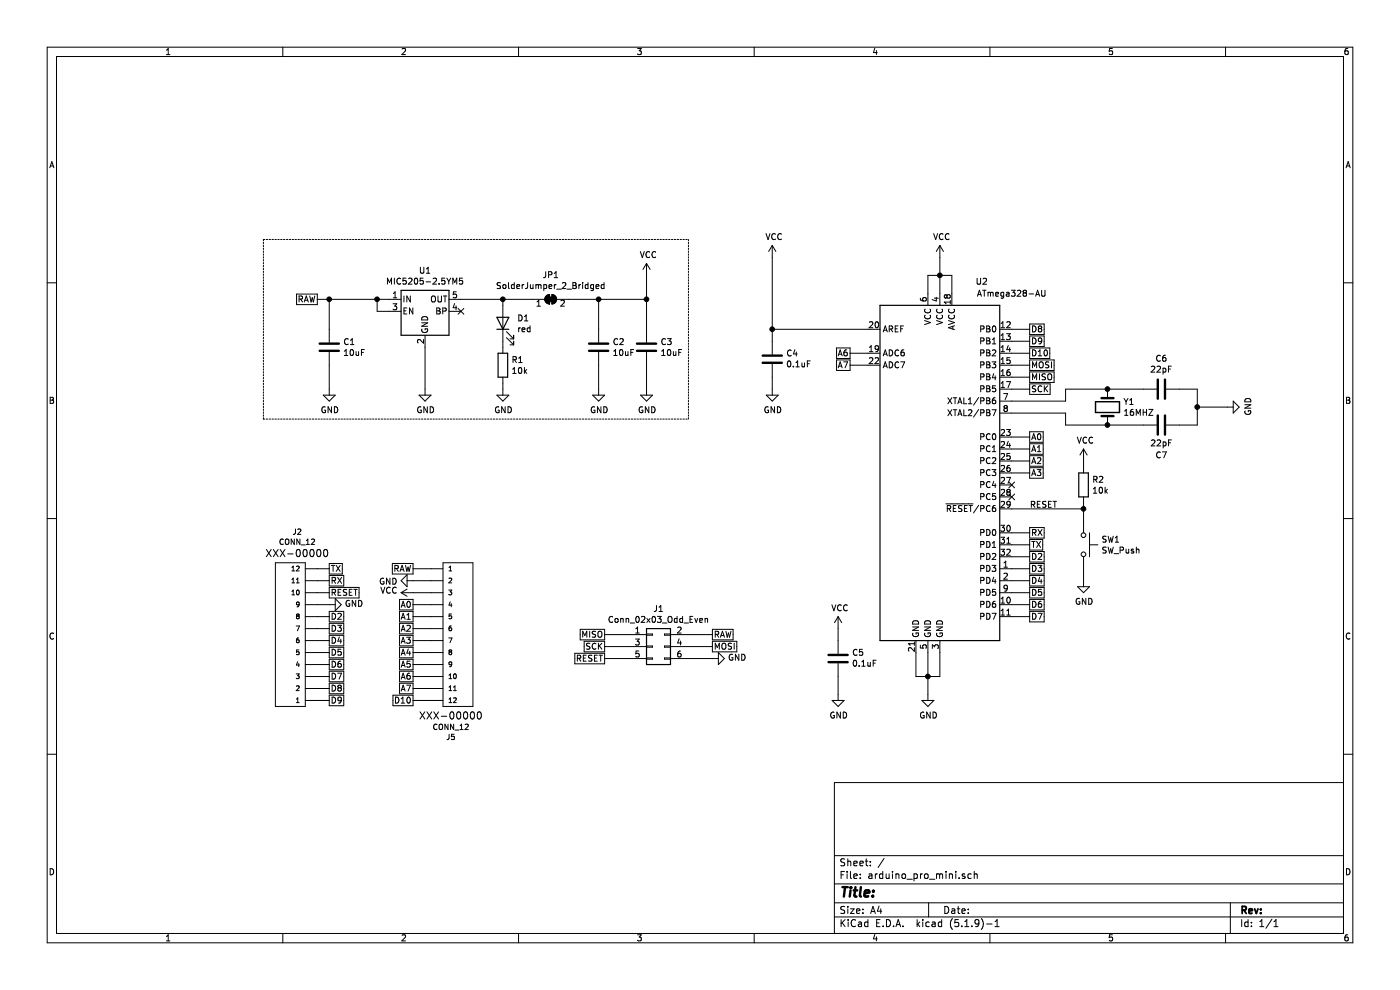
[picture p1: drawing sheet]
EESchema Schematic File Version 4
EELAYER 30 0
EELAYER END
$Descr A4 11693 8268
encoding utf-8
Sheet 1 1
Title ""
Date ""
Rev ""
Comp ""
Comment1 ""
Comment2 ""
Comment3 ""
Comment4 ""
$EndDescr
$Comp
L KiCadLibs_SparkFun-Kicad-Libraries-master_SparkFun-KiCad-Libraries-master_Libraries_SparkFun-Connectors:CONN_12 J2
U 1 1
P 2550 5850
F 0 "J2" H 2483 7260 45  0000 C CNN
F 1 "CONN_12" H 2483 7176 45  0000 C CNN
F 2 "Connector_PinHeader_2.54mm:PinHeader_1x12_P2.54mm_Vertical" H 2550 7150 20  0001 C CNN
F 3 "" H 2550 5850 50  0001 C CNN
F 4 "XXX-00000" H 2483 7081 60  0000 C CNN "Field4"
	1    2550 5850
	1    0    0    -1  
$EndComp
$Comp
L KiCadLibs_SparkFun-Kicad-Libraries-master_SparkFun-KiCad-Libraries-master_Libraries_SparkFun-Connectors:CONN_12 J5
U 1 1
P 3700 4750
F 0 "J5" H 3633 6160 45  0000 C CNN
F 1 "CONN_12" H 3633 6076 45  0000 C CNN
F 2 "Connector_PinHeader_2.54mm:PinHeader_1x12_P2.54mm_Vertical" H 3700 6050 20  0001 C CNN
F 3 "" H 3700 4750 50  0001 C CNN
F 4 "XXX-00000" H 3633 5981 60  0000 C CNN "Field4"
	1    3700 4750
	-1   0    0    1   
$EndComp
Wire Wire Line
	3450 5850 3600 5850
Wire Wire Line
	3450 5750 3600 5750
Wire Wire Line
	3450 5650 3600 5650
Wire Wire Line
	3450 5550 3600 5550
Wire Wire Line
	3450 5450 3600 5450
Wire Wire Line
	3450 5350 3600 5350
Wire Wire Line
	3450 5250 3600 5250
Wire Wire Line
	3450 5150 3600 5150
Wire Wire Line
	3450 5050 3600 5050
Wire Wire Line
	3450 4950 3600 4950
Wire Wire Line
	3450 4750 3600 4750
Wire Wire Line
	2650 5850 2750 5850
Wire Wire Line
	2650 5750 2750 5750
Wire Wire Line
	2650 5650 2750 5650
Wire Wire Line
	2650 5550 2750 5550
Wire Wire Line
	2650 5450 2750 5450
Wire Wire Line
	2650 5350 2750 5350
Wire Wire Line
	2650 5250 2750 5250
Wire Wire Line
	2650 5150 2750 5150
Wire Wire Line
	2650 5050 2750 5050
Wire Wire Line
	2650 4750 2750 4750
Wire Wire Line
	2650 4950 2750 4950
Wire Wire Line
	2650 4850 2750 4850
Text GLabel 3450 5850 0    50   UnSpc ~ 0
D10
Text GLabel 3450 5050 0    50   UnSpc ~ 0
A0
Text GLabel 3450 5150 0    50   UnSpc ~ 0
A1
Text GLabel 3450 5250 0    50   UnSpc ~ 0
A2
Text GLabel 3450 5350 0    50   UnSpc ~ 0
A3
Text GLabel 3450 4750 0    50   UnSpc ~ 0
RAW
Text GLabel 2750 5850 2    50   UnSpc ~ 0
D9
Text GLabel 2750 5750 2    50   UnSpc ~ 0
D8
Text GLabel 2750 5650 2    50   UnSpc ~ 0
D7
Text GLabel 2750 5550 2    50   UnSpc ~ 0
D6
Text GLabel 2750 5450 2    50   UnSpc ~ 0
D5
Text GLabel 2750 5350 2    50   UnSpc ~ 0
D4
Text GLabel 2750 5250 2    50   UnSpc ~ 0
D3
Text GLabel 2750 5150 2    50   UnSpc ~ 0
D2
Text GLabel 2750 4950 2    50   UnSpc ~ 0
RESET
Text GLabel 2750 4850 2    50   UnSpc ~ 0
RX
Text GLabel 2750 4750 2    50   UnSpc ~ 0
TX
Text GLabel 7100 2950 0    50   UnSpc ~ 0
A6
Text GLabel 7100 3050 0    50   UnSpc ~ 0
A7
$Comp
L Device:C C4
U 1 1
P 6450 3000
F 0 "C4" H 6335 2954 50  0000 R CNN
F 1 "0.1uF" H 6335 3045 50  0000 R CNN
F 2 "Capacitor_SMD:C_0603_1608Metric" H 6488 2850 50  0001 C CNN
F 3 "~" H 6450 3000 50  0001 C CNN
	1    6450 3000
	-1   0    0    1   
$EndComp
Wire Wire Line
	6450 2850 6450 2750
Wire Wire Line
	6450 2750 7250 2750
$Comp
L power:GND #PWR05
U 1 1
P 6450 3250
F 0 "#PWR05" H 6450 3000 50  0001 C CNN
F 1 "GND" H 6455 3077 50  0000 C CNN
F 2 "" H 6450 3250 50  0001 C CNN
F 3 "" H 6450 3250 50  0001 C CNN
	1    6450 3250
	1    0    0    -1  
$EndComp
$Comp
L power:GND #PWR06
U 1 1
P 7000 5800
F 0 "#PWR06" H 7000 5550 50  0001 C CNN
F 1 "GND" H 7005 5627 50  0000 C CNN
F 2 "" H 7000 5800 50  0001 C CNN
F 3 "" H 7000 5800 50  0001 C CNN
	1    7000 5800
	1    0    0    -1  
$EndComp
$Comp
L Device:C C5
U 1 1
P 7000 5500
F 0 "C5" H 6885 5454 50  0000 R CNN
F 1 "0.1uF" H 6885 5545 50  0000 R CNN
F 2 "Capacitor_SMD:C_0603_1608Metric" H 7038 5350 50  0001 C CNN
F 3 "~" H 7000 5500 50  0001 C CNN
	1    7000 5500
	-1   0    0    1   
$EndComp
$Comp
L power:GND #PWR07
U 1 1
P 7750 5800
F 0 "#PWR07" H 7750 5550 50  0001 C CNN
F 1 "GND" H 7755 5627 50  0000 C CNN
F 2 "" H 7750 5800 50  0001 C CNN
F 3 "" H 7750 5800 50  0001 C CNN
	1    7750 5800
	1    0    0    -1  
$EndComp
$Comp
L power:GND #PWR09
U 1 1
P 10250 3400
F 0 "#PWR09" H 10250 3150 50  0001 C CNN
F 1 "GND" H 10255 3227 50  0000 C CNN
F 2 "" H 10250 3400 50  0001 C CNN
F 3 "" H 10250 3400 50  0001 C CNN
	1    10250 3400
	0    -1   -1   0   
$EndComp
Text GLabel 8600 3250 2    50   UnSpc ~ 0
SCK
Text GLabel 8600 4550 2    50   UnSpc ~ 0
TX
Text GLabel 8600 4450 2    50   UnSpc ~ 0
RX
Text GLabel 8600 4650 2    50   UnSpc ~ 0
D2
Text GLabel 8600 4750 2    50   UnSpc ~ 0
D3
Text GLabel 8600 4850 2    50   UnSpc ~ 0
D4
Text GLabel 8600 4950 2    50   UnSpc ~ 0
D5
Text GLabel 8600 5050 2    50   UnSpc ~ 0
D6
Text GLabel 8600 5150 2    50   UnSpc ~ 0
D7
Text GLabel 8600 2850 2    50   UnSpc ~ 0
D9
Text GLabel 8600 3950 2    50   UnSpc ~ 0
A3
Text GLabel 8600 3850 2    50   UnSpc ~ 0
A2
Text GLabel 8600 3750 2    50   UnSpc ~ 0
A1
Text GLabel 8600 3650 2    50   UnSpc ~ 0
A0
Text GLabel 8600 3150 2    50   UnSpc ~ 0
MISO
Text GLabel 8600 3050 2    50   UnSpc ~ 0
MOSI
Text GLabel 8600 2950 2    50   UnSpc ~ 0
D10
Wire Wire Line
	8600 3250 8450 3250
$Comp
L MY_ATmega:ATmega328-AU U2
U 1 1
P 7850 3950
F 0 "U2" H 8200 5550 50  0000 C CNN
F 1 "ATmega328-AU" H 8450 5450 50  0000 C CNN
F 2 "Package_QFP:TQFP-32_7x7mm_P0.8mm" H 7850 3950 50  0001 C CIN
F 3 "" H 7850 3950 50  0001 C CNN
	1    7850 3950
	1    0    0    -1  
$EndComp
Wire Wire Line
	7950 2450 7950 2300
Wire Wire Line
	7850 2450 7850 2300
Wire Wire Line
	7750 2450 7750 2300
Wire Wire Line
	7750 2300 7850 2300
Connection ~ 7850 2300
Wire Wire Line
	7750 5450 7750 5650
Wire Wire Line
	7850 5450 7850 5650
Wire Wire Line
	7850 5650 7750 5650
Connection ~ 7750 5650
Wire Wire Line
	7750 5650 7750 5800
Wire Wire Line
	7650 5450 7650 5650
Wire Wire Line
	7650 5650 7750 5650
$Comp
L Switch:SW_Push SW1
U 1 1
P 9050 4550
F 0 "SW1" V 9004 4698 50  0000 L CNN
F 1 "SW_Push" V 9095 4698 50  0000 L CNN
F 2 "Buttons_Switches_SMD:SW_SPST_PTS645" H 9050 4750 50  0001 C CNN
F 3 "~" H 9050 4750 50  0001 C CNN
	1    9050 4550
	0    1    1    0   
$EndComp
$Comp
L Device:R R2
U 1 1
P 9050 4050
F 0 "R2" H 9120 4096 50  0000 L CNN
F 1 "10k" H 9120 4005 50  0000 L CNN
F 2 "Resistor_SMD:R_0603_1608Metric" V 8980 4050 50  0001 C CNN
F 3 "~" H 9050 4050 50  0001 C CNN
	1    9050 4050
	1    0    0    -1  
$EndComp
Wire Wire Line
	9050 4250 9050 4200
Wire Wire Line
	9050 4250 9050 4350
Connection ~ 9050 4250
$Comp
L Regulator_Linear:MIC5205-2.5YM5 U1
U 1 1
P 3550 2600
F 0 "U1" H 3550 2942 50  0000 C CNN
F 1 "MIC5205-2.5YM5" H 3550 2851 50  0000 C CNN
F 2 "Package_TO_SOT_SMD:SOT-23-5" H 3550 2925 50  0001 C CNN
F 3 "http://ww1.microchip.com/downloads/en/DeviceDoc/20005785A.pdf" H 3550 2600 50  0001 C CNN
	1    3550 2600
	1    0    0    -1  
$EndComp
$Comp
L Device:C C1
U 1 1
P 2750 2900
F 0 "C1" H 2865 2946 50  0000 L CNN
F 1 "10uF" H 2865 2855 50  0000 L CNN
F 2 "Capacitor_SMD:C_0603_1608Metric" H 2788 2750 50  0001 C CNN
F 3 "~" H 2750 2900 50  0001 C CNN
	1    2750 2900
	1    0    0    -1  
$EndComp
$Comp
L power:GND #PWR02
U 1 1
P 3550 3250
F 0 "#PWR02" H 3550 3000 50  0001 C CNN
F 1 "GND" H 3555 3077 50  0000 C CNN
F 2 "" H 3550 3250 50  0001 C CNN
F 3 "" H 3550 3250 50  0001 C CNN
	1    3550 3250
	1    0    0    -1  
$EndComp
$Comp
L power:GND #PWR01
U 1 1
P 2750 3250
F 0 "#PWR01" H 2750 3000 50  0001 C CNN
F 1 "GND" H 2755 3077 50  0000 C CNN
F 2 "" H 2750 3250 50  0001 C CNN
F 3 "" H 2750 3250 50  0001 C CNN
	1    2750 3250
	1    0    0    -1  
$EndComp
$Comp
L Device:R R1
U 1 1
P 4200 3050
F 0 "R1" H 4270 3096 50  0000 L CNN
F 1 "10k" H 4270 3005 50  0000 L CNN
F 2 "Resistor_SMD:R_0603_1608Metric" V 4130 3050 50  0001 C CNN
F 3 "~" H 4200 3050 50  0001 C CNN
	1    4200 3050
	1    0    0    -1  
$EndComp
$Comp
L power:GND #PWR03
U 1 1
P 4200 3250
F 0 "#PWR03" H 4200 3000 50  0001 C CNN
F 1 "GND" H 4205 3077 50  0000 C CNN
F 2 "" H 4200 3250 50  0001 C CNN
F 3 "" H 4200 3250 50  0001 C CNN
	1    4200 3250
	1    0    0    -1  
$EndComp
$Comp
L Device:LED D1
U 1 1
P 4200 2700
F 0 "D1" V 4239 2582 50  0000 R CNN
F 1 "red" V 4148 2582 50  0000 R CNN
F 2 "LED_SMD:LED_0603_1608Metric" H 4200 2700 50  0001 C CNN
F 3 "~" H 4200 2700 50  0001 C CNN
	1    4200 2700
	0    -1   -1   0   
$EndComp
Wire Wire Line
	3850 2500 4200 2500
Wire Wire Line
	4200 2500 4200 2550
Wire Wire Line
	3250 2600 3150 2600
Wire Wire Line
	3150 2500 3250 2500
Wire Wire Line
	3150 2600 3150 2500
Wire Wire Line
	2750 2750 2750 2500
Wire Wire Line
	2750 2500 3150 2500
Connection ~ 3150 2500
Text GLabel 2650 2500 0    50   UnSpc ~ 0
RAW
Wire Wire Line
	2650 2500 2750 2500
Connection ~ 2750 2500
$Comp
L Jumper:SolderJumper_2_Bridged JP1
U 1 1
P 4600 2500
F 0 "JP1" H 4600 2705 50  0000 C CNN
F 1 "SolderJumper_2_Bridged" H 4600 2614 50  0000 C CNN
F 2 "Jumper:SolderJumper-2_P1.3mm_Bridged2Bar_Pad1.0x1.5mm" H 4600 2500 50  0001 C CNN
F 3 "~" H 4600 2500 50  0001 C CNN
	1    4600 2500
	1    0    0    -1  
$EndComp
Wire Wire Line
	4200 2500 4450 2500
Connection ~ 4200 2500
$Comp
L Device:C C2
U 1 1
P 5000 2900
F 0 "C2" H 5115 2946 50  0000 L CNN
F 1 "10uF" H 5115 2855 50  0000 L CNN
F 2 "Capacitor_SMD:C_0603_1608Metric" H 5038 2750 50  0001 C CNN
F 3 "~" H 5000 2900 50  0001 C CNN
	1    5000 2900
	1    0    0    -1  
$EndComp
Wire Wire Line
	5000 2750 5000 2500
Wire Wire Line
	4750 2500 5000 2500
$Comp
L power:VCC #PWR04
U 1 1
P 5400 2300
F 0 "#PWR04" H 5400 2150 50  0001 C CNN
F 1 "VCC" H 5415 2473 50  0000 C CNN
F 2 "" H 5400 2300 50  0001 C CNN
F 3 "" H 5400 2300 50  0001 C CNN
	1    5400 2300
	1    0    0    -1  
$EndComp
Wire Wire Line
	5400 2300 5400 2500
Connection ~ 5400 2500
Wire Wire Line
	5400 2500 5400 2750
$Comp
L Device:C C3
U 1 1
P 5400 2900
F 0 "C3" H 5515 2946 50  0000 L CNN
F 1 "10uF" H 5515 2855 50  0000 L CNN
F 2 "Capacitor_SMD:C_0603_1608Metric" H 5438 2750 50  0001 C CNN
F 3 "~" H 5400 2900 50  0001 C CNN
	1    5400 2900
	1    0    0    -1  
$EndComp
$Comp
L power:VCC #PWR017
U 1 1
P 7000 5250
F 0 "#PWR017" H 7000 5100 50  0001 C CNN
F 1 "VCC" H 7015 5423 50  0000 C CNN
F 2 "" H 7000 5250 50  0001 C CNN
F 3 "" H 7000 5250 50  0001 C CNN
	1    7000 5250
	1    0    0    -1  
$EndComp
NoConn ~ 8450 4050
NoConn ~ 8450 4150
$Comp
L power:GND #PWR019
U 1 1
P 9050 4850
F 0 "#PWR019" H 9050 4600 50  0001 C CNN
F 1 "GND" H 9055 4677 50  0000 C CNN
F 2 "" H 9050 4850 50  0001 C CNN
F 3 "" H 9050 4850 50  0001 C CNN
	1    9050 4850
	1    0    0    -1  
$EndComp
$Comp
L power:VCC #PWR018
U 1 1
P 9050 3850
F 0 "#PWR018" H 9050 3700 50  0001 C CNN
F 1 "VCC" H 9065 4023 50  0000 C CNN
F 2 "" H 9050 3850 50  0001 C CNN
F 3 "" H 9050 3850 50  0001 C CNN
	1    9050 3850
	1    0    0    -1  
$EndComp
Wire Wire Line
	9050 3850 9050 3900
$Comp
L power:GND #PWR013
U 1 1
P 5000 3250
F 0 "#PWR013" H 5000 3000 50  0001 C CNN
F 1 "GND" H 5005 3077 50  0000 C CNN
F 2 "" H 5000 3250 50  0001 C CNN
F 3 "" H 5000 3250 50  0001 C CNN
	1    5000 3250
	1    0    0    -1  
$EndComp
$Comp
L power:GND #PWR014
U 1 1
P 5400 3250
F 0 "#PWR014" H 5400 3000 50  0001 C CNN
F 1 "GND" H 5405 3077 50  0000 C CNN
F 2 "" H 5400 3250 50  0001 C CNN
F 3 "" H 5400 3250 50  0001 C CNN
	1    5400 3250
	1    0    0    -1  
$EndComp
Wire Wire Line
	8450 4250 9050 4250
Text Label 8600 4250 0    50   ~ 0
RESET
Connection ~ 6450 2750
Wire Wire Line
	7850 2300 7950 2300
Wire Wire Line
	6450 3150 6450 3250
Wire Wire Line
	5400 3050 5400 3250
Wire Wire Line
	5000 3050 5000 3250
Wire Wire Line
	3550 2900 3550 3250
Wire Wire Line
	4200 2850 4200 2900
Wire Wire Line
	4200 3200 4200 3250
Wire Wire Line
	7000 5250 7000 5350
Wire Wire Line
	7000 5650 7000 5800
Text GLabel 8600 2750 2    50   UnSpc ~ 0
D8
Wire Wire Line
	8450 2750 8600 2750
Wire Wire Line
	8450 2850 8600 2850
Wire Wire Line
	8450 2950 8600 2950
Wire Wire Line
	8450 3050 8600 3050
Wire Wire Line
	8450 3150 8600 3150
Wire Wire Line
	8450 3650 8600 3650
Wire Wire Line
	8450 3750 8600 3750
Wire Wire Line
	8450 3850 8600 3850
Wire Wire Line
	8450 3950 8600 3950
Wire Wire Line
	8450 4450 8600 4450
Wire Wire Line
	8450 4550 8600 4550
Wire Wire Line
	8450 4650 8600 4650
Wire Wire Line
	8450 4750 8600 4750
Wire Wire Line
	8450 4850 8600 4850
Wire Wire Line
	8450 4950 8600 4950
Wire Wire Line
	8450 5050 8600 5050
Wire Wire Line
	8450 5150 8600 5150
Wire Wire Line
	9050 4750 9050 4850
Wire Wire Line
	5000 2500 5400 2500
Connection ~ 5000 2500
Wire Notes Line
	5750 2000 5750 3500
Wire Notes Line
	2200 2000 2200 3500
Wire Wire Line
	2750 3050 2750 3250
$Comp
L Device:C C6
U 1 1
P 9700 3250
F 0 "C6" V 9952 3250 50  0000 C CNN
F 1 "22pF" V 9861 3250 50  0000 C CNN
F 2 "Capacitor_SMD:C_0603_1608Metric" H 9738 3100 50  0001 C CNN
F 3 "~" H 9700 3250 50  0001 C CNN
	1    9700 3250
	0    -1   -1   0   
$EndComp
$Comp
L Device:Crystal Y1
U 1 1
P 9250 3400
F 0 "Y1" V 9204 3531 50  0000 L CNN
F 1 "16MHZ" V 9295 3531 50  0000 L CNN
F 2 "Crystals:Crystal_HC49-U_Vertical" H 9250 3400 50  0001 C CNN
F 3 "~" H 9250 3400 50  0001 C CNN
	1    9250 3400
	0    1    1    0   
$EndComp
Wire Wire Line
	8450 3350 8900 3350
Wire Wire Line
	8900 3550 9250 3550
Wire Wire Line
	8900 3250 9250 3250
$Comp
L Device:C C7
U 1 1
P 9700 3550
F 0 "C7" V 9950 3550 50  0000 C CNN
F 1 "22pF" V 9850 3550 50  0000 C CNN
F 2 "Capacitor_SMD:C_0603_1608Metric" H 9738 3400 50  0001 C CNN
F 3 "~" H 9700 3550 50  0001 C CNN
	1    9700 3550
	0    1    1    0   
$EndComp
Wire Wire Line
	9250 3250 9550 3250
Connection ~ 9250 3250
Wire Wire Line
	9250 3550 9550 3550
Connection ~ 9250 3550
Wire Wire Line
	9850 3250 10000 3250
Wire Wire Line
	10000 3250 10000 3400
Wire Wire Line
	10000 3550 9850 3550
Wire Wire Line
	10000 3400 10250 3400
Connection ~ 10000 3400
Wire Wire Line
	10000 3400 10000 3550
Wire Wire Line
	8450 3450 8900 3450
Wire Wire Line
	8900 3250 8900 3350
Wire Wire Line
	8900 3450 8900 3550
Wire Wire Line
	7100 2950 7250 2950
Wire Wire Line
	7100 3050 7250 3050
Wire Wire Line
	7850 2300 7850 2150
$Comp
L power:VCC #PWR08
U 1 1
P 7850 2150
F 0 "#PWR08" H 7850 2000 50  0001 C CNN
F 1 "VCC" H 7865 2323 50  0000 C CNN
F 2 "" H 7850 2150 50  0001 C CNN
F 3 "" H 7850 2150 50  0001 C CNN
	1    7850 2150
	1    0    0    -1  
$EndComp
$Comp
L power:VCC #PWR016
U 1 1
P 6450 2150
F 0 "#PWR016" H 6450 2000 50  0001 C CNN
F 1 "VCC" H 6465 2323 50  0000 C CNN
F 2 "" H 6450 2150 50  0001 C CNN
F 3 "" H 6450 2150 50  0001 C CNN
	1    6450 2150
	1    0    0    -1  
$EndComp
Wire Wire Line
	6450 2150 6450 2750
Text GLabel 3450 5450 0    50   UnSpc ~ 0
A4
Text GLabel 3450 5550 0    50   UnSpc ~ 0
A5
Text GLabel 3450 5650 0    50   UnSpc ~ 0
A6
Text GLabel 3450 5750 0    50   UnSpc ~ 0
A7
$Comp
L Connector_Generic:Conn_02x03_Odd_Even J1
U 1 1
P 5450 5400
F 0 "J1" H 5500 5717 50  0000 C CNN
F 1 "Conn_02x03_Odd_Even" H 5500 5626 50  0000 C CNN
F 2 "Pin_Headers:Pin_Header_Straight_2x03" H 5450 5400 50  0001 C CNN
F 3 "~" H 5450 5400 50  0001 C CNN
	1    5450 5400
	1    0    0    -1  
$EndComp
Text GLabel 5050 5300 0    50   UnSpc ~ 0
MISO
Text GLabel 5050 5400 0    50   UnSpc ~ 0
SCK
Text GLabel 5050 5500 0    50   UnSpc ~ 0
RESET
Text GLabel 5950 5400 2    50   UnSpc ~ 0
MOSI
Wire Wire Line
	5050 5300 5250 5300
Wire Wire Line
	5050 5400 5250 5400
Wire Wire Line
	5050 5500 5250 5500
Wire Wire Line
	5750 5300 5950 5300
Wire Wire Line
	5750 5400 5950 5400
Wire Notes Line
	2200 2000 5750 2000
Wire Notes Line
	2200 3500 5750 3500
Text GLabel 5950 5300 2    50   UnSpc ~ 0
RAW
$Comp
L power:GND #PWR015
U 1 1
P 5950 5500
F 0 "#PWR015" H 5950 5250 50  0001 C CNN
F 1 "GND" V 5955 5372 50  0000 R CNN
F 2 "" H 5950 5500 50  0001 C CNN
F 3 "" H 5950 5500 50  0001 C CNN
	1    5950 5500
	0    -1   -1   0   
$EndComp
Wire Wire Line
	5750 5500 5950 5500
$Comp
L power:GND #PWR011
U 1 1
P 3450 4850
F 0 "#PWR011" H 3450 4600 50  0001 C CNN
F 1 "GND" V 3455 4722 50  0000 R CNN
F 2 "" H 3450 4850 50  0001 C CNN
F 3 "" H 3450 4850 50  0001 C CNN
	1    3450 4850
	0    1    1    0   
$EndComp
Wire Wire Line
	3450 4850 3600 4850
$Comp
L power:GND #PWR010
U 1 1
P 2750 5050
F 0 "#PWR010" H 2750 4800 50  0001 C CNN
F 1 "GND" V 2755 4922 50  0000 R CNN
F 2 "" H 2750 5050 50  0001 C CNN
F 3 "" H 2750 5050 50  0001 C CNN
	1    2750 5050
	0    -1   -1   0   
$EndComp
$Comp
L power:VCC #PWR012
U 1 1
P 3450 4950
F 0 "#PWR012" H 3450 4800 50  0001 C CNN
F 1 "VCC" V 3465 5077 50  0000 L CNN
F 2 "" H 3450 4950 50  0001 C CNN
F 3 "" H 3450 4950 50  0001 C CNN
	1    3450 4950
	0    -1   -1   0   
$EndComp
NoConn ~ 3850 2600
$EndSCHEMATC
